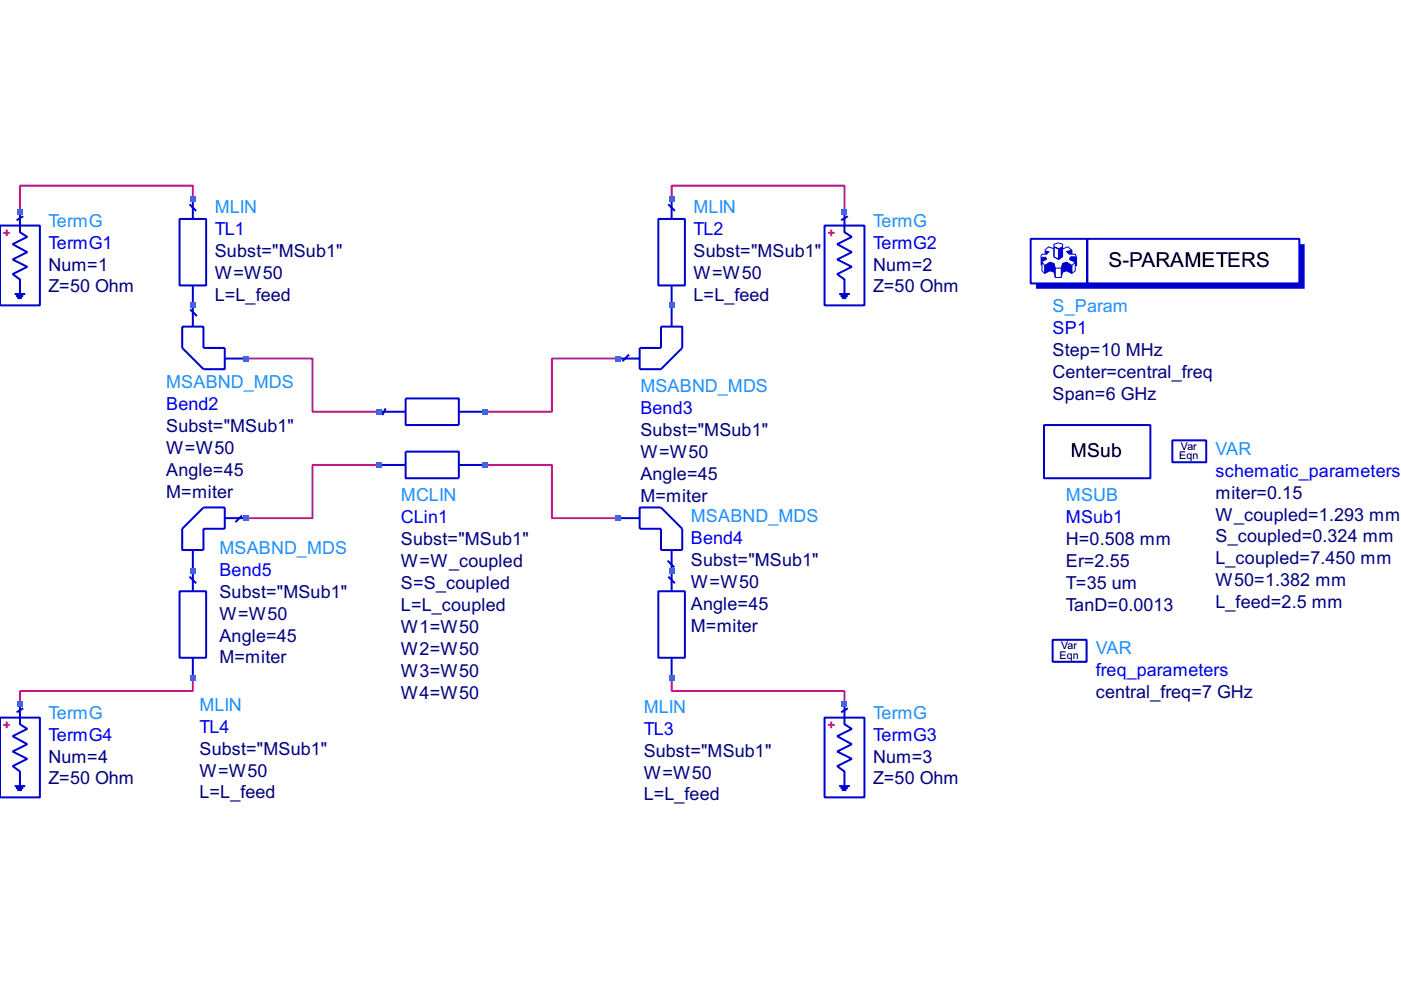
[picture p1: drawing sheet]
<svg xmlns="http://www.w3.org/2000/svg" width="297mm" height="210mm" viewBox="0 0 297 210" stroke-linecap="round" stroke-linejoin="round" font-family="sans-serif">
<path d="M40.9 42.2v-2.8h-36.7v5.6M142.4 42.2v-2.8h36.6v5.6M52.2 76h14.1v11.3h14.1M131.1 76h-14.1v11.3h-14.1M80.4 98.6h-14.1v11.3h-14.1M102.9 98.6h14.1v11.3h14.1M40.9 143.7v2.8h-36.7v2.8M142.4 143.7v2.8h36.6v2.8" fill="none" stroke="#c71585" stroke-width=".42"/>
<path d="M218.5 50.6h12v9.5h-12zM230.5 50.6h45v9.5h-45z" fill="none" stroke="#0000cd" stroke-width=".42"/>
<g fill="none" stroke="#0000cd" stroke-width=".21">
<path d="M221.5 56.3l1.1-.7v1.8l-1.1 .6zM221.5 56.3l-.6-.7v1.8l.6 .6M222 53.9h-1.1l-.3 .6M222.6 55.6l.9 .3v1.8l-.9-.3M223.5 51.8l.9-.3 .9 .3v.5l-.9 .5-.9-.5zM223.5 52.3v2.2l.9 .5 .9-.5v-2.2M223.5 52.8l-1.2-.5-.8 .7M223.5 57.7l.2 1.1M223.5 55.9l.2 1M223.7 58.8h1.3M223.7 56.9v1.9M223.7 56.9h1.3"/>
<path d="M225 56.9v1.9M225.3 52.8l1.1-.5 .9 .7M225.3 57.7l-.3 1.1M225.3 55.9l-.3 1M226.1 55.6l1.2 .7v1.7l-1.2-.6zM226.1 55.6l-.8 .3v1.8l.8-.3M227.3 53.9v-.9l-1.2 .3 .6 .6h1.3l.3 .6M227.3 56.3l.7-.7v1.8l-.7 .6M228.3 54.5v1.8h-.3M228.3 54.5h-1.3l-.3 .5 1.3 .6"/>
</g>
<g fill="#0000cd">
<path d="M219.7 60.1h55.8v-8.3h1.1v9.4h-56.9z"/>
<path d="M224.4 52.8l.9-.5v2.2l-.9 .5z"/>
</g>
<path d="M223.5 52.3l.9 .5v2.2l-.9-.5zM223.5 52.3l.9 .5" fill="none" stroke="#0000cd" stroke-width=".21"/>
<path d="M225.2 55.9v2.9" fill="none" stroke="#0000cd" stroke-width=".28"/>
<g fill="#0000cd">
<path d="M221.5 56.3l1.1-.7v1.8l-1.1 .6z"/>
<path d="M225.3 55.9l.8-.3v1.8l-.8 .3z"/>
<path d="M226.1 55.6l1.2 .7v1.7l-1.2-.6z"/>
<path d="M227 54.5h1.3v1.8h-.3v-.7l-1.3-.6z"/>
<path d="M226.1 53.3l1.2-.3v.9h-.6z"/>
<path d="M222.6 55.6l.9 .3 .2 1v1.9l-.2-1.1-.9-.3z"/>
<path d="M221.5 53l1.1 .3-.6 .6h-.5z"/>
<path d="M220.6 54.5h1.2l.2 .5-1.1 .6v.7h-.3z"/>
</g>
<path d="M221.3 90.1h22.6v11.3h-22.6zM223.2 135.7h7.2v4.6h-7.2z" fill="none" stroke="#0000cd" stroke-width=".42"/>
<path d="M223.3 140.3h7.1v-4.5h.1v4.6h-7.2z" fill="#0000cd"/>
<path d="M248.6 93.4h7.1v4.6h-7.1z" fill="none" stroke="#0000cd" stroke-width=".42"/>
<path d="M248.7 98h7v-4.5h.2v4.7h-7.2z" fill="#0000cd"/>
<g fill="none" stroke="#0000cd" stroke-width=".42">
<path d="M0 47.8h8.5v16.9h-8.5zM4.2 45v4.2l1.6 1-3.1 1.6 3.1 1.7-3.1 1.5 3.1 1.6-3.1 1.5 1.5 1.1v3.1M4.9 45.9l-1.4 .8M38.1 46.4h5.6v14.1h-5.6zM40.2 43.3l1.4 1.4M40.9 42.6v3.8M139.6 46.4h5.6v14.1h-5.6zM141.7 43.3l1.4 1.4M142.4 42.6v3.8M174.8 47.8h8.5v16.9h-8.5zM179 45v4.2l1.6 1-3.1 1.6 3.1 1.7-3.1 1.5 3.1 1.6-3.1 1.5 1.5 1.1v3.1M179.8 45.9l-1.5 .8"/>
<path d="M3.1 62.3h2.3M3.4 62.8h1.5M3.7 63.2h1M38.6 69.3h4.5v4.5h4.6v4.5h-4.6l-4.5-4.5zM40.3 65.6l1.4 1.4M40.9 60.5v3.8M40.9 64.7v4.6M47.7 76h4.5M131.1 76h4.5M133.4 75.2l-1.4 1.4M135.6 73.8h4.5v-4.5h4.5v4.5l-4.5 4.5h-4.5zM142.4 60.5v3.8"/>
<path d="M142.4 64.7v4.6M177.9 62.3h2.3M178.2 62.8h1.6M178.5 63.2h1M80.4 87.3h5.6M80.4 98.6h5.6M81.8 86.6l-.7 1.4M86 95.8h11.3v5.6h-11.3zM86 84.5h11.3v5.6h-11.3zM97.3 87.3h5.6M97.3 98.6h5.6M38.6 112.1l4.5-4.5h4.6v4.5h-4.6v4.5h-4.5z"/>
<path d="M40.9 116.6v4.5M47.7 109.9h4.5M51.3 109.3l-1.4 1.4M131.1 109.9h4.5M135.6 107.6h4.5l4.5 4.5v4.5h-4.5v-4.5h-4.5zM141.5 118.9l1.5 1.4M142.4 116.6v4.5M38.1 125.4h5.6v14.1h-5.6zM40.2 122.3l1.4 1.4M40.9 121.6v3.8M40.9 139.5v3.8M139.6 125.4h5.6v14.1h-5.6z"/>
<path d="M141.7 122.3l1.4 1.4M142.4 121.6v3.8M142.4 139.5v3.8M0 152.1h8.5v17h-8.5zM4.2 149.3v4.3l1.6 .9-3.1 1.6 3.1 1.7-3.1 1.5 3.1 1.6-3.1 1.5 1.5 1.2v3.1M4.9 150.2l-1.4 .8M174.8 152.1h8.5v17h-8.5zM179 149.3v4.3l1.6 .9-3.1 1.6 3.1 1.7-3.1 1.5 3.1 1.6-3.1 1.5 1.5 1.2v3.1M179.8 150.2l-1.5 .8M3.1 166.7h2.3M3.4 167.1h1.5M3.7 167.5h1"/>
<path d="M177.9 166.7h2.3M178.2 167.1h1.6M178.5 167.5h1"/>
</g>
<path d="M.7 49.4h1.4M1.4 48.7v1.4M175.5 49.4h1.4M176.2 48.7v1.4M.7 153.7h1.4M1.4 153v1.4M175.5 153.7h1.4M176.2 153v1.4" fill="none" stroke="#ff4500" stroke-width=".42"/>
<g fill="#4169e1">
<path d="M3.7 148.8h1.1v1.1h-1.1z"/>
<path d="M3.7 44.4h1.1v1.2h-1.1z"/>
<path d="M40.3 143.1h1.1v1.2h-1.1z"/>
<path d="M40.3 120.6h1.1v1.1h-1.1z"/>
<path d="M40.3 64.2h1.1v1.1h-1.1z"/>
<path d="M40.3 41.6h1.1v1.2h-1.1z"/>
<path d="M51.6 109.3h1.1v1.1h-1.1z"/>
<path d="M51.6 75.5h1.1v1.1h-1.1z"/>
<path d="M79.8 98h1.1v1.1h-1.1z"/>
<path d="M79.8 86.7h1.1v1.2h-1.1z"/>
<path d="M102.4 98h1.1v1.1h-1.1z"/>
<path d="M102.4 86.7h1.1v1.2h-1.1z"/>
<path d="M130.6 109.3h1.1v1.1h-1.1z"/>
<path d="M130.6 75.5h1.1v1.1h-1.1z"/>
<path d="M141.8 143.1h1.2v1.2h-1.2z"/>
<path d="M141.8 120.6h1.2v1.1h-1.2z"/>
<path d="M141.8 64.2h1.2v1.1h-1.2z"/>
<path d="M141.8 41.6h1.2v1.2h-1.2z"/>
<path d="M178.5 148.8h1.1v1.1h-1.1z"/>
<path d="M178.5 44.4h1.1v1.2h-1.1z"/>
</g>
<text font-size="4.4" x="235" y="56.5">S-PARAMETERS</text>
<text font-size="4.1" x="227.1" y="97">MSub</text>
<g font-size="3.8" fill="#1e90ff">
<text x="45.5" y="45.2">MLIN</text>
<text x="147" y="45.2">MLIN</text>
<text x="10.3" y="48.1">TermG</text>
<text x="185.1" y="48.1">TermG</text>
<text x="223.2" y="66.1">S_Param</text>
<text x="35.2" y="82.3">MSABND_MDS</text>
<text x="135.8" y="83.2">MSABND_MDS</text>
<text x="257.7" y="96.4">VAR</text>
<text x="85" y="106.3">MCLIN</text>
<text x="226" y="106.3">MSUB</text>
<text x="146.5" y="110.6">MSABND_MDS</text>
<text x="46.5" y="117.4">MSABND_MDS</text>
<text x="232.3" y="138.7">VAR</text>
<text x="10.3" y="152.4">TermG</text>
<text x="42.3" y="150.7">MLIN</text>
<text x="136.5" y="151.1">MLIN</text>
<text x="185.1" y="152.4">TermG</text>
</g>
<g font-size="3.8" fill="#00f">
<text x="10.3" y="52.7">TermG1</text>
<text x="45.5" y="49.9">TL1</text>
<text x="147" y="49.9">TL2</text>
<text x="185.1" y="52.7">TermG2</text>
<text x="223.2" y="70.8">SP1</text>
<text x="35.2" y="87">Bend2</text>
<text x="135.8" y="87.8">Bend3</text>
<text x="257.7" y="101.1">schematic_parameters</text>
<text x="85" y="110.9">CLin1</text>
<text x="226" y="110.9">MSub1</text>
<text x="146.5" y="115.3">Bend4</text>
<text x="46.5" y="122.1">Bend5</text>
<text x="232.3" y="143.4">freq_parameters</text>
<text x="42.3" y="155.3">TL4</text>
<text x="136.5" y="155.8">TL3</text>
<text x="10.3" y="157">TermG4</text>
<text x="185.1" y="157">TermG3</text>
</g>
<g font-size="3.8" fill="#000080">
<text x="10.3" y="57.4">Num=1</text>
<text x="45.5" y="54.5">Subst=&quot;MSub1&quot;</text>
<text x="45.5" y="59.2">W=W50</text>
<text x="147" y="54.5">Subst=&quot;MSub1&quot;</text>
<text x="147" y="59.2">W=W50</text>
<text x="185.1" y="57.4">Num=2</text>
<text x="10.3" y="62">Z=50 Ohm</text>
<text x="45.5" y="63.8">L=L_feed</text>
<text x="147" y="63.8">L=L_feed</text>
<text x="185.1" y="62">Z=50 Ohm</text>
<text x="223.2" y="75.4">Step=10 MHz</text>
<text x="223.2" y="80.1">Center=central_freq</text>
<text x="223.2" y="84.7">Span=6 GHz</text>
<text x="35.2" y="91.6">Subst=&quot;MSub1&quot;</text>
<text x="135.8" y="92.5">Subst=&quot;MSub1&quot;</text>
<text x="35.2" y="96.3">W=W50</text>
<text x="35.2" y="100.9">Angle=45</text>
<text x="135.8" y="97.1">W=W50</text>
<text x="135.8" y="101.8">Angle=45</text>
<text x="35.2" y="105.6">M=miter</text>
<text x="135.8" y="106.4">M=miter</text>
<text x="257.7" y="105.7">miter=0.15</text>
<text x="257.7" y="110.4">W_coupled=1.293 mm</text>
<text x="85" y="115.6">Subst=&quot;MSub1&quot;</text>
<text x="146.5" y="120">Subst=&quot;MSub1&quot;</text>
<text x="226" y="115.6">H=0.508 mm</text>
<text x="257.7" y="115">S_coupled=0.324 mm</text>
<text x="257.7" y="119.7">L_coupled=7.450 mm</text>
<text x="85" y="120.2">W=W_coupled</text>
<text x="85" y="124.9">S=S_coupled</text>
<text x="146.5" y="124.6">W=W50</text>
<text x="226" y="120.2">Er=2.55</text>
<text x="226" y="124.9">T=35 um</text>
<text x="257.7" y="124.3">W50=1.382 mm</text>
<text x="46.5" y="126.7">Subst=&quot;MSub1&quot;</text>
<text x="46.5" y="131.4">W=W50</text>
<text x="85" y="129.5">L=L_coupled</text>
<text x="146.5" y="129.3">Angle=45</text>
<text x="226" y="129.5">TanD=0.0013</text>
<text x="257.7" y="129">L_feed=2.5 mm</text>
<text x="46.5" y="136">Angle=45</text>
<text x="85" y="134.2">W1=W50</text>
<text x="146.5" y="133.9">M=miter</text>
<text x="46.5" y="140.7">M=miter</text>
<text x="85" y="138.8">W2=W50</text>
<text x="85" y="143.5">W3=W50</text>
<text x="85" y="148.1">W4=W50</text>
<text x="232.3" y="148">central_freq=7 GHz</text>
<text x="10.3" y="161.7">Num=4</text>
<text x="42.3" y="160">Subst=&quot;MSub1&quot;</text>
<text x="136.5" y="160.4">Subst=&quot;MSub1&quot;</text>
<text x="185.1" y="161.7">Num=3</text>
<text x="10.3" y="166.3">Z=50 Ohm</text>
<text x="42.3" y="164.6">W=W50</text>
<text x="136.5" y="165.1">W=W50</text>
<text x="185.1" y="166.3">Z=50 Ohm</text>
<text x="42.3" y="169.3">L=L_feed</text>
<text x="136.5" y="169.7">L=L_feed</text>
</g>
<g font-size="2.3">
<text x="250.4" y="95.3">Var</text>
<text x="250" y="97.4">Eqn</text>
<text x="225" y="137.6">Var</text>
<text x="224.7" y="139.7">Eqn</text>
</g>
</svg>
